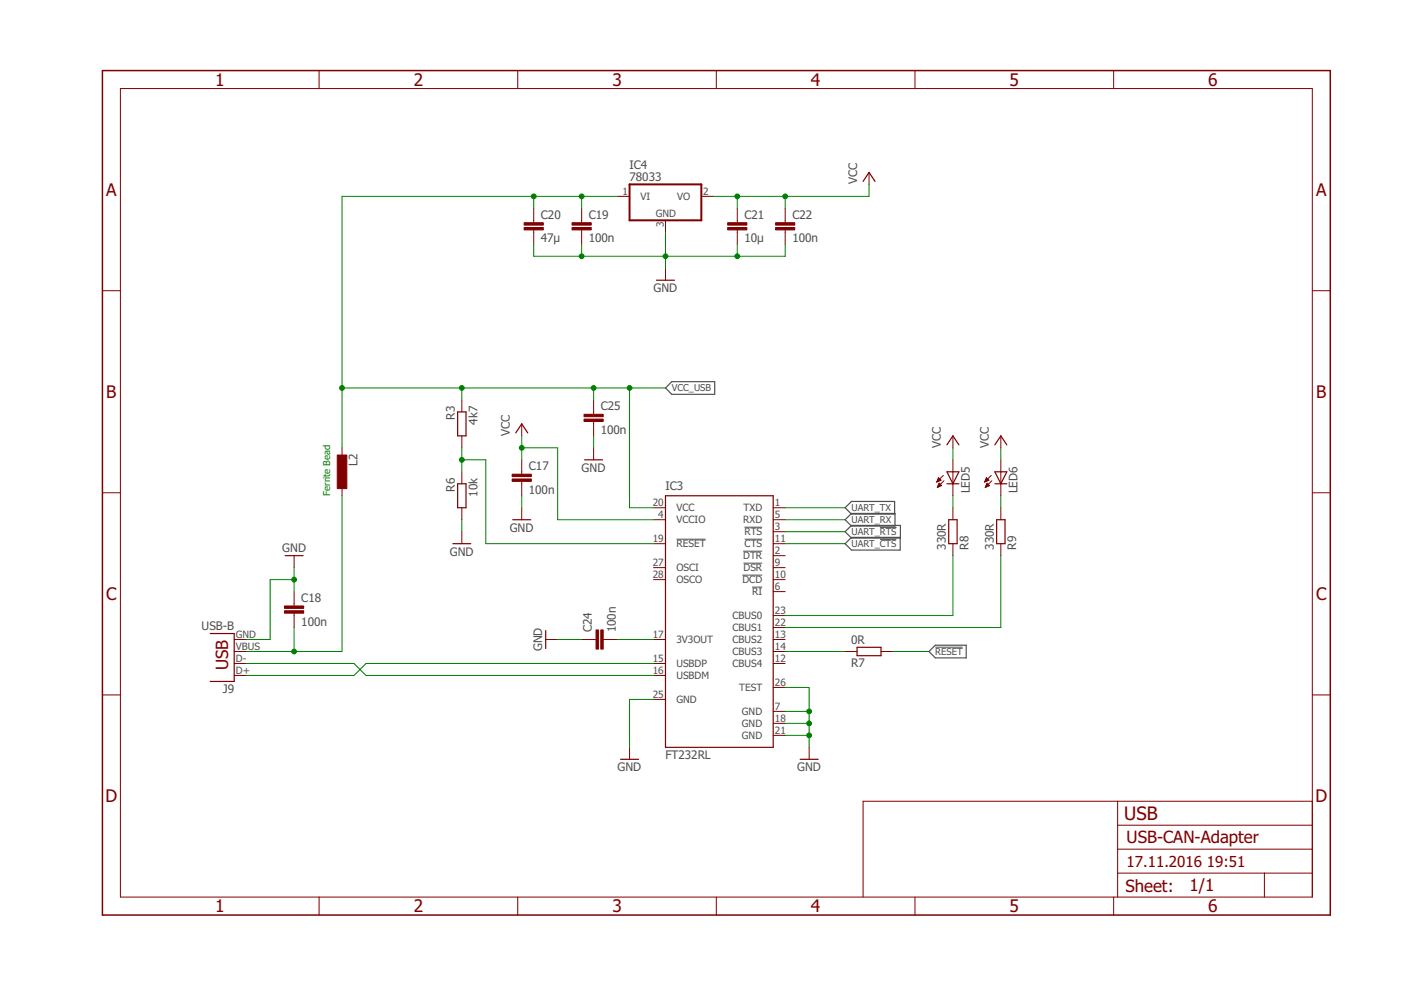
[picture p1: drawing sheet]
<svg xmlns="http://www.w3.org/2000/svg" width="297mm" height="210mm" viewBox="0 0 297 210" stroke-linecap="round" stroke-linejoin="round" font-family="sans-serif">
<path d="M143.4 114.3h6.2M157.6 116.9h4M157.6 119.4h4M157.8 111.8h3.8M157.9 114.3h3.7M186.6 111.8h3.5M186.6 114.4h3.5M157.4 121.9h4.2M159.5 124.5h2.1M198.3 137.2h5.8" fill="none" stroke="#505050" stroke-width=".21"/>
<path d="M142.4 80.9h9.1v2.7h-9.1l-1.3-1.3zM179.2 110.2l1.3-1.3h9.3v2.6h-9.3zM179.2 112.7l1.3-1.3h10.4v2.7h-10.4zM179.2 115.3l1.3-1.4h10.4v2.7h-10.4zM179.2 107.7l1.3-1.4h9.2v2.7h-9.2zM197 138.1l1.3-1.3h6.6v2.7h-6.6z" fill="none" stroke="#505050" stroke-width=".25"/>
<g fill="none" stroke="#800000" stroke-width=".21">
<path d="M25.5 18.8h252.7v171.4h-252.7zM67.6 15v3.8M109.8 15v3.8M151.9 15v3.8M194 15v3.8M236.1 15v3.8M184.3 36.6v2.5M113.2 44.2v3M113.2 48.7v3.1M123.3 44.2v3M123.3 48.7v3.1M130.9 41.6h2.6"/>
<path d="M141.1 46.7v2.6M141.1 56.9v2.5M148.7 41.6h2.5M156.3 44.2v3M156.3 48.7v3.1M166.5 44.2v3M166.5 48.7v3.1M21.7 61.6h3.8M278.2 61.6h3.8M72.5 95v2.5M97.9 84.8v2.5M97.9 92.4v2.6"/>
<path d="M110.6 89.9v2.5M110.6 97.5v3M125.9 84.8v3M125.9 89.4v3M125.9 95v2.5M202 92.4v2.6M202 97.5v7.6M212.2 92.4v2.6M212.2 97.5v7.6M21.7 104.5h3.8M62.4 117.8v2.6M72.5 102.6v2.5"/>
<path d="M97.9 100v2.6M97.9 107.7v2.5M97.9 112.7v2.6M110.6 102.1v3M110.6 107.7v2.5M138.6 107.7h2.5M138.6 110.2h2.5M138.6 115.3h2.5M163.9 107.7h2.6M163.9 110.2h2.6M163.9 112.7h2.6M163.9 115.3h2.6"/>
<path d="M163.9 117.8h2.6M198.6 102.2h.1M198.7 102.1h.2M198.7 101.9h.5M198.8 101.8h.7M198.8 103.3h.1M198.8 103.1h.4M198.8 101.7h.6M198.9 101.6h.4M198.9 103h.6M198.9 101.5h.2M198.9 102.9h.7"/>
<path d="M199 101.3h.1M199 102.8h.5M199 102.7h.3M199.1 102.5h.1M199.1 102.4l.5 .6-.9 .3zM199.5 101.8l-.5-.5-.4 .9M199.5 101.8l-.9 .4M200 100.8l-1.4 1.4M200.1 101.9l-1.4 1.4M202 107.7v2.5M202 115.3v2.5M208.8 102.2h.1"/>
<path d="M208.8 102.1h.3M208.9 101.9h.5M208.9 101.8h.8M208.9 103.3h.2M209 101.7h.5M209 103.1h.4M209 101.6h.4M209 103h.7M209.1 101.5h.2M209.1 102.9h.6M209.1 101.3h.1M209.1 102.8h.5"/>
<path d="M209.2 102.7h.3M209.3 102.5h.1M209.3 102.4l.5 .6-.9 .3zM209.7 101.8l-.6-.5-.3 .9M209.7 101.8l-.9 .4M210.2 100.8l-1.4 1.4M210.3 101.9l-1.4 1.4M212.2 107.7v2.5M212.2 115.3v2.5M278.2 104.5h3.8M49.7 135.6h2.5M49.7 138.1h2.5"/>
<path d="M62.4 125.4v3.1M62.4 130v3.1M115.7 135.6h2.5M123.3 135.6h3.1M127.9 135.6h3M138.6 135.6h2.5M138.6 122.9h2.5M138.6 120.4h2.5M163.9 135.6h2.6M163.9 122.9h2.6M163.9 120.4h2.6M163.9 125.4h2.6"/>
<path d="M163.9 130.5h2.6M163.9 133.1h2.6M163.9 138.1h2.6M179.2 138.1h2.5M186.8 138.1h2.5M21.7 147.3h3.8M49.7 140.7h2.5M49.7 143.2h2.5M133.5 158.5v2.5M138.6 140.7h2.5M138.6 143.2h2.5M138.6 148.3h2.5"/>
<path d="M163.9 140.7h2.6M163.9 150.8h2.6M163.9 153.4h2.6M163.9 145.8h2.6M163.9 155.9h2.6M171.6 158.5v2.5M278.2 147.3h3.8M237 169.9v20.3M237 175h41.2M278.2 169.9h-95.2v20.3M67.6 190.2v3.8M109.8 190.2v3.8"/>
<path d="M151.9 190.2v3.8M194 190.2v3.8M236.1 190.2v3.8M237 185.1h41.2M237 180h41.2M268.1 185.1v5.1"/>
</g>
<path d="M21.7 15h260.3v179h-260.3z" fill="none" stroke="#800000" stroke-width=".32"/>
<g fill="none" stroke="#800000" stroke-width=".25">
<path d="M183 38.5l1.3-1.9 1.2 1.9M139.2 59.4h3.8M97 87.3h1.8v5.1h-1.8zM109.3 91.8l1.3-1.9 1.3 1.9M124 97.5h3.8M200.8 94.3l1.2-1.9 1.3 1.9M210.9 94.3l1.3-1.9 1.3 1.9M60.5 117.8h3.8M96 115.3h3.8M97 102.6h1.8v5.1h-1.8zM108.7 110.2h3.8M141.1 105.1h22.8v53.4h-22.8z"/>
<path d="M200.8 102.6h2.5M200.8 100h2.5l-1.3 2.6zM201.1 110.2h1.8v5.1h-1.8zM210.9 102.6h2.6M210.9 100h2.6l-1.3 2.6zM211.3 110.2h1.8v5.1h-1.8zM44.6 134.3h5.1v10.2h-5.1M115.7 133.7v3.8M181.7 137.2h5.1v1.8h-5.1zM131.6 161h3.8M169.7 161h3.8"/>
</g>
<g fill="#800000" stroke="#800000" stroke-width=".21">
<path d="M108.6 101.6h4v.5h-4z"/>
<path d="M108.6 100.5h4v.5h-4z"/>
<path d="M60.3 129.5h4.1v.5h-4.1z"/>
<path d="M60.3 128.5h4.1v.5h-4.1z"/>
<path d="M121.3 48.2h4v.5h-4z"/>
<path d="M121.3 47.2h4v.5h-4z"/>
<path d="M111.1 48.2h4.1v.5h-4.1z"/>
<path d="M111.1 47.2h4.1v.5h-4.1z"/>
<path d="M154.3 48.2h4v.5h-4z"/>
<path d="M154.3 47.2h4v.5h-4z"/>
<path d="M164.4 48.2h4.1v.5h-4.1z"/>
<path d="M164.4 47.2h4.1v.5h-4.1z"/>
<path d="M71.5 96.5h2v7.1h-2z"/>
<path d="M127.4 133.6h.5v4h-.5z"/>
<path d="M126.4 133.6h.5v4h-.5z"/>
<path d="M123.8 88.9h4.1v.5h-4.1z"/>
<path d="M123.8 87.8h4.1v.5h-4.1z"/>
</g>
<path d="M133.5 39.1h15.2v7.6h-15.2z" fill="none" stroke="#800000" stroke-width=".42"/>
<g fill="none" stroke="#008000" stroke-width=".21">
<path d="M184.3 39.1v2.5h-33.1M113.2 41.6v2.6M113.2 51.8v2.5h53.3v-2.5M123.3 41.6v2.6M123.3 51.8v2.5M130.9 41.6h-58.4v53.4M141.1 49.3v7.6M156.3 41.6v2.6M156.3 51.8v2.5M166.5 41.6v2.6M72.5 82.3h68.6M97.9 82.3v2.5"/>
<path d="M97.9 95v5M97.9 97.5h5.1v17.8h35.6M110.6 92.4v5.1M110.6 95h7.6v15.2h20.4M125.9 82.3v2.5M125.9 92.4v2.6M133.5 82.3v25.4h5.1M202 95v2.5M212.2 95v2.5M72.5 105.1v33h-20.3M97.9 110.2v2.5M110.6 105.1v2.6"/>
<path d="M166.5 110.2h12.7M166.5 107.7h12.7M166.5 115.3h12.7M166.5 112.7h12.7M202 105.1v2.6M202 117.8v12.7h-35.5M212.2 105.1v2.6M212.2 117.8v15.3h-45.7M62.4 122.9h-5.1v12.7h-5.1M62.4 120.4v5M62.4 133.1v5M118.2 135.6h5.1"/>
<path d="M130.9 135.6h7.7M166.5 138.1h12.7M189.3 138.1h7.7M52.2 140.7h22.9l2.5 2.5h61M138.6 148.3h-5.1v10.2M138.6 140.7h-61l-2.5 2.5h-22.9M166.5 150.8h5.1M166.5 145.8h5.1v12.7M166.5 153.4h5.1M166.5 155.9h5.1"/>
</g>
<g fill="#008000" stroke="#008000" stroke-width=".21">
<circle cx="62.4" cy="122.9" r=".51"/>
<circle cx="123.3" cy="54.3" r=".51"/>
<circle cx="156.3" cy="54.3" r=".51"/>
<circle cx="141.1" cy="54.3" r=".51"/>
<circle cx="171.6" cy="153.4" r=".51"/>
<circle cx="171.6" cy="155.9" r=".51"/>
<circle cx="171.6" cy="150.8" r=".51"/>
<circle cx="156.3" cy="41.6" r=".51"/>
<circle cx="166.5" cy="41.6" r=".51"/>
<circle cx="110.6" cy="95" r=".51"/>
<circle cx="62.4" cy="138.1" r=".51"/>
<circle cx="123.3" cy="41.6" r=".51"/>
<circle cx="113.2" cy="41.6" r=".51"/>
<circle cx="72.5" cy="82.3" r=".51"/>
<circle cx="97.9" cy="82.3" r=".51"/>
<circle cx="125.9" cy="82.3" r=".51"/>
<circle cx="133.5" cy="82.3" r=".51"/>
<circle cx="97.9" cy="97.5" r=".51"/>
</g>
<text font-size="3.9" fill="#800000" x="238.4" y="173.9">USB</text>
<g font-size="3.7" fill="#800000">
<text x="45.6" y="18.2">1</text>
<text x="87.7" y="18.2">2</text>
<text x="129.8" y="18.2">3</text>
<text x="171.9" y="18.2">4</text>
<text x="214.1" y="18.2">5</text>
<text x="256.2" y="18.2">6</text>
<text x="22.5" y="41.5">A</text>
<text x="279" y="41.5">A</text>
<text x="22.5" y="84.3">B</text>
<text x="279.1" y="84.3">B</text>
<text x="22.5" y="127.2">C</text>
<text x="279" y="127.2">C</text>
<text x="22.4" y="170.1">D</text>
<text x="278.9" y="170.1">D</text>
<text x="45.6" y="193.4">1</text>
<text x="87.7" y="193.4">2</text>
<text x="129.8" y="193.4">3</text>
<text x="171.9" y="193.4">4</text>
<text x="214.1" y="193.4">5</text>
<text x="256.2" y="193.4">6</text>
</g>
<g font-size="3.6" fill="#800000">
<text x="48.4" y="142.1" transform="rotate(-90 48.4 142.1)">USB</text>
<text x="238.9" y="178.8">USB-CAN-Adapter</text>
<text x="238.6" y="189.1">Sheet:</text>
<text x="252.2" y="188.9">1/1</text>
</g>
<g font-size="3.2" fill="#800000">
<text x="238.9" y="183.9">17.11.2016</text>
<text x="255.9" y="183.9">19:51</text>
</g>
<g font-size="2.5" fill="#505050">
<text x="133.5" y="35.9">IC4</text>
<text x="133.5" y="38.5">78033</text>
<text x="181.7" y="39.1" transform="rotate(-90 181.7 39.1)">VCC</text>
<text x="114.7" y="46.3">C20</text>
<text x="124.8" y="46.3">C19</text>
<text x="157.8" y="46.3">C21</text>
<text x="168" y="46.3">C22</text>
<text x="114.7" y="51.4">47µ</text>
<text x="124.8" y="51.4">100n</text>
<text x="157.8" y="51.4">10µ</text>
<text x="168" y="51.4">100n</text>
<text x="138.5" y="61.9">GND</text>
<text x="96.4" y="89" transform="rotate(-90 96.4 89)">R3</text>
<text x="127.4" y="87">C25</text>
<text x="101.2" y="90" transform="rotate(-90 101.2 90)">4k7</text>
<text x="108.1" y="92.4" transform="rotate(-90 108.1 92.4)">VCC</text>
<text x="127.4" y="92">100n</text>
<text x="199.5" y="95" transform="rotate(-90 199.5 95)">VCC</text>
<text x="209.7" y="95" transform="rotate(-90 209.7 95)">VCC</text>
<text x="75.8" y="98.8" transform="rotate(-90 75.8 98.8)">L2</text>
<text x="112.1" y="99.7">C17</text>
<text x="123.3" y="100">GND</text>
<text x="96.4" y="104.2" transform="rotate(-90 96.4 104.2)">R6</text>
<text x="101.2" y="105.3" transform="rotate(-90 101.2 105.3)">10k</text>
<text x="112.1" y="104.7">100n</text>
<text x="141.1" y="103.9">IC3</text>
<text x="205.6" y="104.6" transform="rotate(-90 205.6 104.6)">LED5</text>
<text x="215.8" y="104.6" transform="rotate(-90 215.8 104.6)">LED6</text>
<text x="108.1" y="112.7">GND</text>
<text x="59.9" y="117.1">GND</text>
<text x="95.4" y="117.8">GND</text>
<text x="200.5" y="116.5" transform="rotate(-90 200.5 116.5)">330R</text>
<text x="205.3" y="116.5" transform="rotate(-90 205.3 116.5)">R8</text>
<text x="210.7" y="116.5" transform="rotate(-90 210.7 116.5)">330R</text>
<text x="215.5" y="116.5" transform="rotate(-90 215.5 116.5)">R9</text>
<text x="63.9" y="127.6">C18</text>
<text x="42.8" y="133.6">USB-B</text>
<text x="63.9" y="132.7">100n</text>
<text x="125.5" y="134.1" transform="rotate(-90 125.5 134.1)">C24</text>
<text x="130.5" y="134.1" transform="rotate(-90 130.5 134.1)">100n</text>
<text x="180.5" y="136.6">0R</text>
<text x="114.9" y="138.1" transform="rotate(-90 114.9 138.1)">GND</text>
<text x="180.5" y="141.4">R7</text>
<text x="47.3" y="146.9">J9</text>
<text x="141.1" y="161">FT232RL</text>
<text x="130.9" y="163.5">GND</text>
<text x="169" y="163.5">GND</text>
</g>
<g font-size="2.1" fill="#505050">
<text x="131.9" y="41.3">1</text>
<text x="149.1" y="41.3">2</text>
<text x="135.8" y="42.4">VI</text>
<text x="139.1" y="45.9">GND</text>
<text x="143.6" y="42.4">VO</text>
<text x="140.7" y="48.2" transform="rotate(-90 140.7 48.2)">3</text>
<text x="138.4" y="107.3">20</text>
<text x="164.3" y="107.3">1</text>
<text x="139.6" y="109.8">4</text>
<text x="143.4" y="108.4">VCC</text>
<text x="143.4" y="111">VCCIO</text>
<text x="157.6" y="111">RXD</text>
<text x="157.7" y="108.4">TXD</text>
<text x="157.8" y="113.5">RTS</text>
<text x="164.3" y="109.8">5</text>
<text x="164.3" y="112.4">3</text>
<text x="138.4" y="114.9">19</text>
<text x="143.4" y="116">RESET</text>
<text x="157.6" y="118.6">DTR</text>
<text x="157.9" y="116">CTS</text>
<text x="164.3" y="114.9">11</text>
<text x="164.3" y="117.5">2</text>
<text x="138.4" y="122.5">28</text>
<text x="138.4" y="120">27</text>
<text x="143.4" y="123.7">OSCO</text>
<text x="143.4" y="121.1">OSCI</text>
<text x="157.4" y="123.7">DCD</text>
<text x="157.6" y="121.1">DSR</text>
<text x="164.3" y="120">9</text>
<text x="164.3" y="122.5">10</text>
<text x="164.3" y="125.1">6</text>
<text x="155.3" y="131.3">CBUS0</text>
<text x="159.5" y="126.2">RI</text>
<text x="164.3" y="130.2">23</text>
<text x="50" y="137.8">VBUS</text>
<text x="50" y="135.2">GND</text>
<text x="138.4" y="135.2">17</text>
<text x="143.4" y="136.4">3V3OUT</text>
<text x="155.3" y="133.8">CBUS1</text>
<text x="155.3" y="136.4">CBUS2</text>
<text x="164.3" y="132.7">22</text>
<text x="164.3" y="135.2">13</text>
<text x="164.3" y="137.8">14</text>
<text x="50" y="142.9">D+</text>
<text x="50" y="140.3">D-</text>
<text x="138.4" y="140.3">15</text>
<text x="138.4" y="142.9">16</text>
<text x="143.4" y="141.4">USBDP</text>
<text x="143.4" y="144">USBDM</text>
<text x="155.3" y="138.9">CBUS3</text>
<text x="155.3" y="141.4">CBUS4</text>
<text x="164.3" y="140.3">12</text>
<text x="138.4" y="147.9">25</text>
<text x="143.4" y="149.1">GND</text>
<text x="156.7" y="146.5">TEST</text>
<text x="164.3" y="145.4">26</text>
<text x="157.3" y="151.6">GND</text>
<text x="157.3" y="154.1">GND</text>
<text x="164.3" y="150.5">7</text>
<text x="164.3" y="153">18</text>
<text x="164.3" y="155.6">21</text>
<text x="157.3" y="156.7">GND</text>
</g>
<g font-size="2" fill="#505050">
<text x="142.4" y="83">VCC_USB</text>
<text x="180.5" y="110.9">UART_RX</text>
<text x="180.5" y="113.5">UART_RTS</text>
<text x="180.5" y="108.4">UART_TX</text>
<text x="180.5" y="116">UART_CTS</text>
<text x="198.3" y="138.8">RESET</text>
</g>
<text font-size="2" fill="#008000" x="70" y="105.1" transform="rotate(-90 70 105.1)">Ferrite Bead</text>
</svg>
